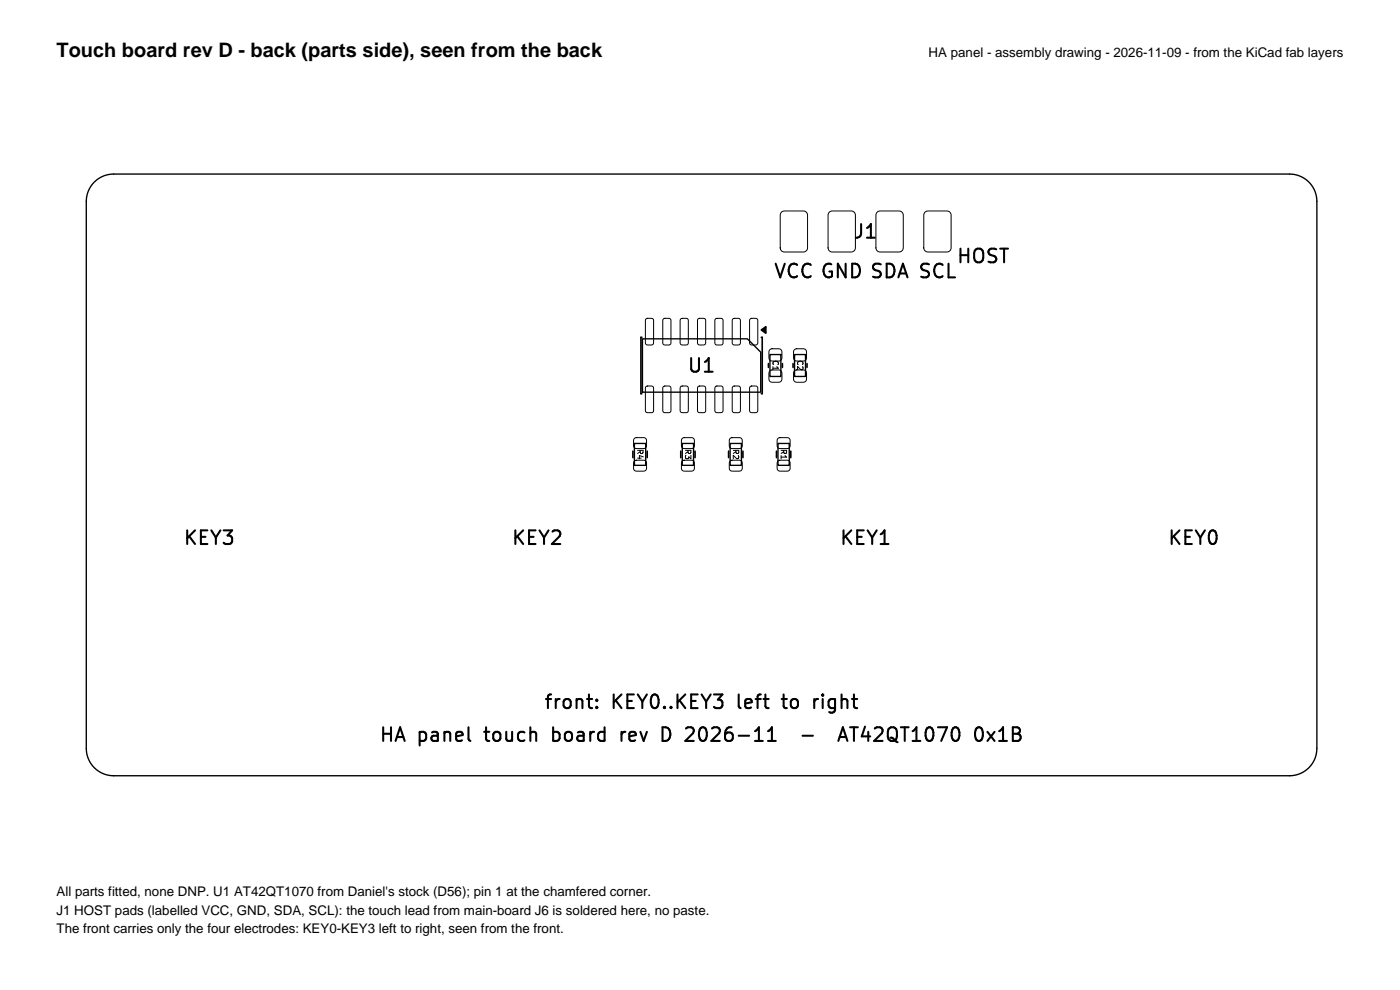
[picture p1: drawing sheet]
<svg xmlns="http://www.w3.org/2000/svg" width="297mm" height="210mm" viewBox="0 0 297 210" stroke-linecap="round" stroke-linejoin="round" font-family="sans-serif">
<path d="M279.4 42.7a5.8 5.8 0 0 0-5.8-5.8h-249.5a5.8 5.8 0 0 0-5.8 5.8v116.1a5.8 5.8 0 0 0 5.8 5.8h249.5a5.8 5.8 0 0 0 5.8-5.9M279.4 42.7v116.1M136.3 71.9h22.3l2.8 2.8v8.5h-25.1zM163.3 75.2h2.4v4.7h-2.4zM168.6 75.2h2.3v4.7h-2.3zM134.6 94.1h2.4v4.6h-2.4zM144.7 94.1h2.4v4.6h-2.4zM154.9 94.1h2.4v4.6h-2.4zM165 94.1h2.4v4.6h-2.4z" fill="none" stroke="#000" stroke-width=".29"/>
<g fill="none" stroke="#000" stroke-width=".21">
<path d="M165.7 45.1l.7-.3h4a.87 .87 0 0 1 .9 .8v7a.87 .87 0 0 1-.9 .9h-4a.87 .87 0 0 1-.9-.9v-7zM175.8 45.1l.7-.3h4.1a.87 .87 0 0 1 .9 .8v7a.87 .87 0 0 1-.9 .9h-4.1a.87 .87 0 0 1-.8-.9v-7zM186 45.1l.7-.3h4.1a.87 .87 0 0 1 .8 .8v7a.87 .87 0 0 1-.8 .9h-4.1a.87 .87 0 0 1-.9-.9v-7zM196.1 45.1l.7-.3h4.1a.87 .87 0 0 1 .9 .8v7a.87 .87 0 0 1-.9 .9h-4.1a.87 .87 0 0 1-.8-.9v-7zM137 67.7l1.2-.2 .4 .3 .1 4.9-.3 .4-1.1 .1-.4-.3v-4.9zM140.7 67.7l1.2-.2 .4 .3v4.9l-.2 .4-1.1 .1-.4-.3v-4.9zM144.4 67.7l1.2-.2 .4 .3v4.9l-.2 .4-1.1 .1-.4-.3v-4.9zM148.1 67.7l1.2-.2 .4 .3v4.9l-.3 .4-1 .1-.4-.3v-4.9zM151.8 67.7l1.2-.2 .4 .3v4.9l-.3 .4-1 .1-.4-.3v-4.9zM155.5 67.7l1.1-.2 .4 .3 .1 4.9-.3 .4-1 .1-.4-.3-.1-4.9zM159.1 67.7l1.2-.2 .4 .3 .1 4.9-.3 .4-1 .1-.4-.3-.1-4.9zM163.3 74.2l.5-.2h1.4a.65 .65 0 0 1 .7 .6v1.3a.65 .65 0 0 1-.7 .7h-1.4a.65 .65 0 0 1-.7-.7v-1.3z"/>
<path d="M163.3 78.7l.5-.2h1.4a.65 .65 0 0 1 .7 .6v1.3a.65 .65 0 0 1-.7 .7h-1.4a.65 .65 0 0 1-.7-.7v-1.3zM168.5 74.2l.5-.2h1.4a.65 .65 0 0 1 .7 .6v1.3a.65 .65 0 0 1-.7 .7h-1.4a.65 .65 0 0 1-.7-.7v-1.3zM168.5 78.7l.5-.2h1.4a.65 .65 0 0 1 .7 .6v1.3a.65 .65 0 0 1-.7 .7h-1.4a.65 .65 0 0 1-.7-.7v-1.3zM134.6 93l.4-.2h1.6a.58 .58 0 0 1 .6 .6v1.2a.58 .58 0 0 1-.6 .6h-1.6a.58 .58 0 0 1-.6-.6v-1.2zM134.6 97.8l.4-.2h1.6a.58 .58 0 0 1 .6 .6v1.2a.58 .58 0 0 1-.6 .5h-1.6a.58 .58 0 0 1-.6-.5v-1.2zM137 82l1.2-.1 .4 .3 .1 4.9-.3 .4h-1.1l-.4-.2v-5zM140.7 82l1.2-.1 .4 .3v4.9l-.2 .4h-1.1l-.4-.2v-5zM144.4 82l1.2-.1 .4 .3v4.9l-.2 .4h-1.1l-.4-.2v-5zM144.7 93l.4-.2h1.6a.58 .58 0 0 1 .6 .6v1.2a.58 .58 0 0 1-.6 .6h-1.6a.58 .58 0 0 1-.5-.6v-1.2zM144.7 97.8l.4-.2h1.6a.58 .58 0 0 1 .6 .6v1.2a.58 .58 0 0 1-.6 .5h-1.6a.58 .58 0 0 1-.5-.5v-1.2zM148.1 82l1.2-.1 .4 .3v4.9l-.3 .4h-1l-.4-.2v-5zM151.8 82l1.2-.1 .4 .3v4.9l-.3 .4h-1l-.4-.2v-5z"/>
<path d="M154.9 93l.4-.2h1.6a.58 .58 0 0 1 .6 .6v1.2a.58 .58 0 0 1-.6 .6h-1.6a.58 .58 0 0 1-.6-.6v-1.2zM154.9 97.8l.4-.2h1.6a.58 .58 0 0 1 .6 .6v1.2a.58 .58 0 0 1-.6 .5h-1.6a.58 .58 0 0 1-.6-.5v-1.2zM155.5 82l1.1-.1 .4 .3 .1 4.9-.3 .4h-1l-.4-.2-.1-5zM159.1 82l1.2-.1 .4 .3 .1 4.9-.3 .4h-1l-.4-.2-.1-5zM165 93l.4-.2h1.6a.58 .58 0 0 1 .6 .6v1.2a.58 .58 0 0 1-.6 .6h-1.6a.58 .58 0 0 1-.5-.6v-1.2zM165 97.8l.4-.2h1.6a.58 .58 0 0 1 .6 .6v1.2a.58 .58 0 0 1-.6 .5h-1.6a.58 .58 0 0 1-.5-.5v-1.2z"/>
</g>
<g fill="none" stroke="#000" stroke-width=".44">
<path d="M99.5 157l.3 .2M124.5 148.3h1.1M125.4 150.2h.2M126.6 149.9l.1 .2-.1 .1M126.6 149.9l-.1 .2 .1 .1M126.6 148.4v.3M126.6 149.9v.3M126.6 148.4l.1 .1-.1 .2M126.6 148.4l-.1 .1 .1 .2M131.8 155.2v2M132.7 155.2a.74 .74 0 0 0-.9 .6M142.1 155l-.4-.6-1.2-.1v2.9l1.2-.2 .4-.5"/>
<path d="M162.9 157.2h1.7M165.8 148.3h1.1M170.2 156.1h2.3M172.7 148.3v1.9M173.6 148.3a.74 .74 0 0 0-.9 .5M177.8 157.2l1-2.9 1 2.9M178.1 156.3h1.4M180.3 154.3h1.7M181.2 154.3v2.9M183.5 154.1l-.7 2.1h1.8M209.5 155.2l1.5 2M211 155.2l-1.5 2"/>
<path d="M212 157.2h1.6M212.8 154.3l-.8 .8"/>
</g>
<g fill="none" stroke="#000" stroke-width=".35">
<path d="M136.2 71.6h-.2v11.9h.2M161.5 71.6h.2v11.9h-.2M163 77.1v.8M166 77.1v.8M168.2 77.1v.8M171.2 77.1v.8M134.3 95.7v1.4M137.3 95.7v1.4M144.4 95.7v1.4M147.5 95.7v1.4M154.6 95.7v1.4M157.6 95.7v1.4"/>
<path d="M164.7 95.7v1.4M167.8 95.7v1.4"/>
</g>
<path d="M161.5 70l1-.7v1.4z" fill="#000" stroke="#000" stroke-width=".35"/>
<text font-size="4.2" x="12" y="12">Touch board rev D - back (parts side), seen from the back</text>
<g font-size="4">
<text x="180.8" y="51.2">J1</text>
<text x="163.9" y="59.6">VCC GND SDA SCL</text>
<text x="202.7" y="56.4">HOST</text>
<text x="145.6" y="79.6">U1</text>
<text x="38.7" y="116.2">KEY3</text>
<text x="108.3" y="116.2">KEY2</text>
<text x="177.9" y="116.2">KEY1</text>
<text x="247.5" y="116.2">KEY0</text>
<text x="115.2" y="151">front:</text>
<text x="129.9" y="151">KEY0..KEY3</text>
<text x="157.1" y="151">left</text>
<text x="167.4" y="151">to</text>
<text x="174.6" y="151">right</text>
<text x="80.2" y="158">HA</text>
<text x="88.7" y="158">panel</text>
<text x="103.5" y="158">touch</text>
<text x="118.5" y="158">board</text>
<text x="133.7" y="158">rev</text>
<text x="143.1" y="158">D</text>
<text x="149" y="158">2026-11</text>
<text x="184.5" y="158">AT42QT1070</text>
<text x="213.9" y="158">0x1B</text>
</g>
<g font-size="2.8">
<text x="197" y="12">HA panel - assembly drawing - 2026-11-09 - from the KiCad fab layers</text>
<text x="12" y="190">All parts fitted, none DNP. U1 AT42QT1070 from Daniel's stock (D56); pin 1 at the chamfered corner.</text>
<text x="12" y="194">J1 HOST pads (labelled VCC, GND, SDA, SCL): the touch lead from main-board J6 is soldered here, no paste.</text>
<text x="12" y="198">The front carries only the four electrodes: KEY0-KEY3 left to right, seen from the front.</text>
</g>
<g font-size="1.6">
<text x="163.7" y="76.3" transform="rotate(90 163.7 76.3)">C1</text>
<text x="168.9" y="76.3" transform="rotate(90 168.9 76.3)">C2</text>
<text x="134.9" y="95.1" transform="rotate(90 134.9 95.1)">R4</text>
<text x="145.1" y="95.1" transform="rotate(90 145.1 95.1)">R3</text>
<text x="155.2" y="95.1" transform="rotate(90 155.2 95.1)">R2</text>
<text x="165.4" y="95.1" transform="rotate(90 165.4 95.1)">R1</text>
</g>
</svg>
